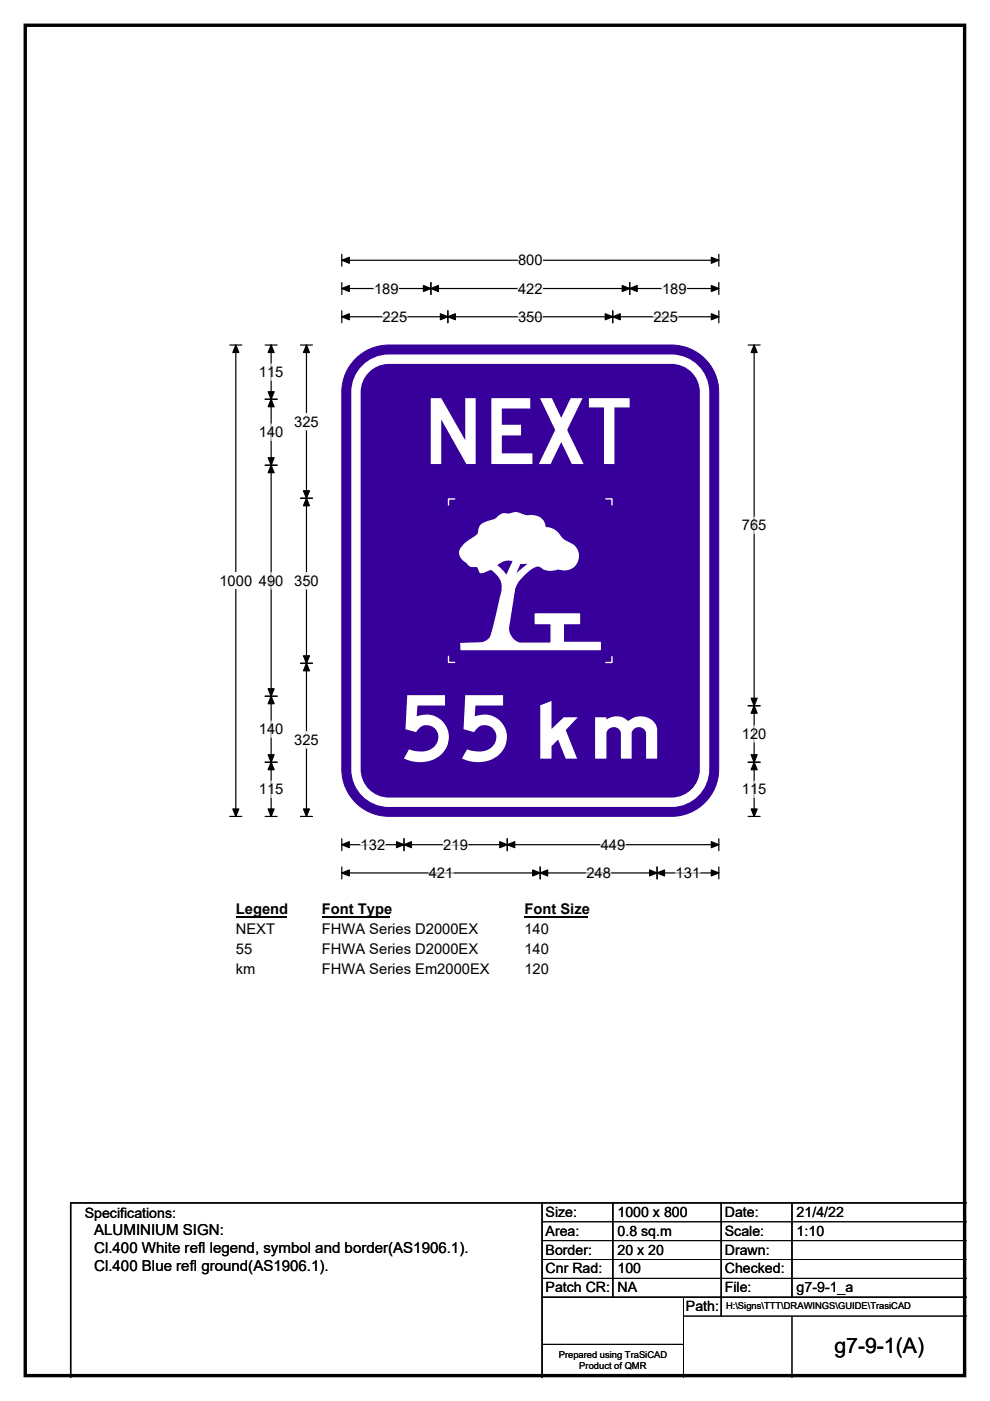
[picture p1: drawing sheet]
<svg xmlns="http://www.w3.org/2000/svg" width="210mm" height="297mm" viewBox="0 0 210 297" stroke-linecap="round" stroke-linejoin="round" font-family="sans-serif">
<path d="M5.4 5.4h199.2v286.3h-199.2z" fill="none" stroke="#000" stroke-width=".72"/>
<path d="M72.5 55.2h80M72.5 53.9v2.6M152.5 53.9v2.6" fill="none" stroke="#000" stroke-width=".25"/>
<path d="M72.5 55.2l1.6-.7v1.3zM150.9 54.5l1.6 .7-1.6 .6z" fill="#000" stroke="#000" stroke-width=".25"/>
<path d="M109.9 53.4h5.2v3.5h-5.2z" fill="#fff"/>
<g fill="none" stroke="#000" stroke-width=".25">
<path d="M72.5 59.9v2.5M91.4 59.9v2.5M133.6 59.9v2.5M152.5 59.9v2.5M48.7 73.2h2.6M50 73.2v99.9M72.5 61.2h80M72.5 65.9v2.5M72.5 67.2h80M95 65.9v2.5M130 65.9v2.5M152.5 65.9v2.5"/>
<path d="M48.7 173.1h2.6M72.5 177.8v2.6M72.5 179.1h80M85.7 177.8v2.6M107.6 177.8v2.6M152.5 177.8v2.6M72.5 183.8v2.6M72.5 185.1h80M114.6 183.8v2.6M139.4 183.8v2.6M152.5 183.8v2.6"/>
</g>
<g fill="#000" stroke="#000" stroke-width=".25">
<path d="M50 73.2l.7 1.5h-1.3zM72.5 61.2l1.6-.7v1.3zM72.5 67.2l1.6-.7v1.3zM91.4 61.2l1.6-.7v1.3zM89.8 60.5l1.6 .7-1.6 .6zM95 67.2l1.6-.7v1.3zM93.4 66.5l1.6 .7-1.6 .6zM128.4 66.5l1.6 .7-1.6 .6zM130 67.2l1.6-.7v1.3zM132 60.5l1.6 .7-1.6 .6zM133.6 61.2l1.5-.7v1.3zM150.9 60.5l1.6 .7-1.6 .6z"/>
<path d="M150.9 66.5l1.6 .7-1.6 .6zM49.4 171.5h1.3l-.7 1.6zM72.5 179.1l1.6-.6v1.2zM85.7 179.1l1.6-.6v1.2zM84.1 178.5l1.6 .6-1.6 .6zM106 178.5l1.6 .6-1.6 .6zM107.6 179.1l1.6-.6v1.2zM150.9 178.5l1.6 .6-1.6 .6zM72.5 185.1l1.6-.7v1.3zM114.6 185.1l1.6-.7v1.3zM113 184.4l1.6 .7-1.6 .6zM137.8 184.4l1.6 .7-1.6 .6z"/>
<path d="M139.4 185.1l1.5-.7v1.3zM150.9 184.4l1.6 .7-1.6 .6z"/>
</g>
<path d="M79.3 61.2h5.2M81.2 67.2h5.2M109.9 61.2h5.2M109.9 67.2h5.2M138.6 67.2h5.2M140.4 61.2h5.2M76.5 179.1h5.2M94 179.1h5.2M127.4 179.1h5.2M90.9 185.1h5.2M124.4 185.1h5.2M143.3 185.1h5.2" fill="none" stroke="#fff" stroke-width=".25"/>
<path d="M46.5 121.4h7v3.5h-7z" fill="#fff"/>
<g fill="none" stroke="#000" stroke-width=".25">
<path d="M56.2 73.2h2.6M57.5 73.2v99.9M63.7 73.2h2.6M65 73.2v99.9M158.7 73.2h2.5M160 73.2v99.9M56.2 84.6h2.6M56.2 98.6h2.6M63.7 105.6h2.6M56.2 147.6h2.6M63.7 140.6h2.6M158.7 149.6h2.5"/>
<path d="M56.2 161.6h2.6M56.2 173.1h2.6M63.7 173.1h2.6M158.7 161.6h2.5M158.7 173.1h2.5"/>
</g>
<g fill="#000" stroke="#000" stroke-width=".25">
<path d="M57.5 73.2l.6 1.5h-1.2zM65 73.2l.6 1.5h-1.2zM160 73.2l.6 1.5h-1.3zM57.5 84.6l.6 1.6h-1.2zM56.9 97h1.2l-.6 1.6zM56.9 83.1h1.2l-.6 1.5zM57.5 98.6l.6 1.6h-1.2zM65 105.6l.6 1.6h-1.2zM64.4 104.1h1.2l-.6 1.5zM56.9 146h1.2l-.6 1.6zM57.5 147.6l.6 1.6h-1.2zM64.4 139h1.2l-.6 1.6z"/>
<path d="M65 140.6l.6 1.6h-1.2zM160 149.6l.6 1.6h-1.3zM159.3 148h1.3l-.6 1.6zM56.9 160h1.2l-.6 1.6zM57.5 161.6l.6 1.6h-1.2zM56.9 171.5h1.2l-.6 1.6zM64.4 171.5h1.2l-.6 1.6zM159.3 160h1.3l-.6 1.6zM160 161.6l.6 1.6h-1.3zM159.3 171.5h1.3l-.6 1.6z"/>
</g>
<path d="M57.5 77.2v3.4M57.5 89.9v3.5M65 87.7v3.4M160 109.6v3.5M57.5 121.4v3.5M65 121.4v3.5M57.5 152.9v3.5M65 155.1v3.5M160 153.9v3.5M57.5 165.6v3.5M160 165.6v3.5" fill="none" stroke="#fff" stroke-width=".25"/>
<path d="M50 191.1h10.8v3.5h-10.8z" fill="#fff"/>
<path d="M50 194.4h10.8" fill="none" stroke="#000" stroke-width=".32"/>
<path d="M68.3 191.1h14.4v3.5h-14.4z" fill="#fff"/>
<path d="M68.3 194.4h14.4" fill="none" stroke="#000" stroke-width=".32"/>
<path d="M111.2 191.1h13.5v3.5h-13.5z" fill="#fff"/>
<path d="M111.2 194.4h13.5" fill="none" stroke="#000" stroke-width=".32"/>
<g fill="#fff">
<path d="M50 195.3h8.3v3.5h-8.3z"/>
<path d="M68.3 195.3h33v3.5h-33z"/>
<path d="M111.2 195.3h5.2v3.5h-5.2z"/>
<path d="M50 199.5h3.5v3.4h-3.5z"/>
<path d="M68.3 199.5h33v3.4h-33z"/>
<path d="M111.2 199.5h5.2v3.4h-5.2z"/>
<path d="M50 203.6h4.2v3.5h-4.2z"/>
<path d="M68.3 203.6h35.4v3.5h-35.4z"/>
<path d="M111.2 203.6h5.2v3.5h-5.2z"/>
</g>
<path d="M75.8 75.7a9.9 9.9 0 0 1 6.7-2.5h60a10 10 0 0 1 9.9 9.9v80a10 10 0 0 1-9.9 10h-60a10 10 0 0 1-10-10v-80a9.9 9.9 0 0 1 3.3-7.4z" fill-rule="evenodd" fill="#37009b" stroke="#37009b" stroke-width=".21"/>
<path d="M77.9 77.9a7 7 0 0 1 4.6-1.7h59.9a7 7 0 0 1 7 6.9v80a7 7 0 0 1-7 7h-59.9a7 7 0 0 1-7-7v-80a7 7 0 0 1 2.4-5.2z" fill="none" stroke="#fff" stroke-width="2"/>
<path d="M102.1 111.3l-.5 1a2.04 2.04 0 0 1-1.4 1.9 5.9 5.9 0 0 0-2.6 2.5v.9l.5 .9 1.6 1.5 .8 .1a.71 .71 0 0 1 1 .5l.3 .6a.8 .8 0 0 0 1.2-.1l1.2-.4 .7 .5a4.4 4.4 0 0 1 1.3 5.5l-1.4 5.9-.9 2.7-.6 .6-1 .4-4.5 .1v1.3h29.5v-1.5h-7.8v-4h3.4v-2h-9.4v2h3.4v4.2h-6.7a3.4 3.4 0 0 1-2.4-3.4l1.4-8.3a5.7 5.7 0 0 1 1.7-2.6l1.9-1.6a1.81 1.81 0 0 1 2.6 .2l1.6 .2 1-.2a5.4 5.4 0 0 0 3.5-.5 3 3 0 0 0 1.1-3 3 3 0 0 0-2.3-2.3l-.8-.5-.7-.7a3.5 3.5 0 0 0-3.2-1.8 2.56 2.56 0 0 0-2.6-2.6l-1.3 .1-1-.3a2.32 2.32 0 0 0-2.2-.2l-.6 .1h-1.4l-1.4 1.1-2.2 .7zM105.2 119.8l1.5 1.3 .7 1.1 1.5-3.3-.8-.2a3.2 3.2 0 0 0-2.1 .6zM110.3 119.4h2l-3.1 2.6z" fill-rule="evenodd" fill="#fff"/>
<path d="M96.4 105.8h-1.3v1.3M102.1 111.3l.8-.5 2.2-.7 1.4-1.1h1.4l.7-.1a2.87 2.87 0 0 1 2.6 .4l.5 .1a4.6 4.6 0 0 1 2.4 .2l.9 .7 .5 .9a.69 .69 0 0 0 1 .8 4.4 4.4 0 0 1 2.7 2.1l.7 .6a3.9 3.9 0 0 1 2.8 2.9 3.1 3.1 0 0 1-4.3 3l-2.1 .3a2.14 2.14 0 0 1-1.5-.7 1.57 1.57 0 0 0-2 .3l-1.9 1.6a5.7 5.7 0 0 0-1.8 2.7l-1.3 8.3a3.4 3.4 0 0 0 2.5 3.3h6.6v-4.2h-3.4v-2h9.4v2h-3.4v4h7.8v1.5h-29.5v-1.3l4.5-.1 1-.4 .6-.6 .6-1.5 1.4-6.1a9.5 9.5 0 0 0 .5-4.3l-.7-1.3-1.5-1.4-.8 .3a1.62 1.62 0 0 1-1.6 .3l-.3-.7a.71 .71 0 0 0-1-.5l-.9-.2-1.6-1.5a1.84 1.84 0 0 1 .3-2.7l.8-.8 1.8-1.2a1.18 1.18 0 0 0 .7-1.2l.2-.7zM105.2 119.8l.8-.5a3.1 3.1 0 0 1 2.1-.6l.8 .2-1.5 3.3-.7-1.1zM110.3 119.4h2l-3.1 2.6zM128.5 105.8h1.3v1.3M95.1 139.1v1.3h1.3M129.8 139.2v1.3h-1.3" fill="none" stroke="#fff" stroke-width=".28"/>
<path d="M115 255v37M130 255v20M153 255v24M168 255v20M205 255h-190v37M115 275h90" fill="none" stroke="#000" stroke-width=".3"/>
<path d="M115 259h90M115 263h90M115 267h90M115 271h90M145 279h60M145 275v17M168 279v13M115 285h30" fill="none" stroke="#000" stroke-width=".21"/>
<g font-size="19.4" fill="#fff">
<text x="89.7" y="98.4">NEXT</text>
<text x="84.3" y="161.4">55</text>
</g>
<text font-size="16.7" fill="#fff" x="112.2" y="160.8">km</text>
<text font-size="4.5" x="177" y="286.9">g7-9-1(A)</text>
<g font-size="3.2">
<text x="20" y="261.9">ALUMINIUM SIGN:</text>
<text x="20" y="265.7">Cl.400 White refl legend, symbol and border(AS1906.1).</text>
<text x="20" y="269.6">Cl.400 Blue refl ground(AS1906.1).</text>
</g>
<g font-size="3.1">
<text x="109.9" y="56.2">800</text>
<text x="79.3" y="62.2">189</text>
<text x="109.9" y="62.2">422</text>
<text x="140.4" y="62.2">189</text>
<text x="81.2" y="68.2">225</text>
<text x="109.9" y="68.2">350</text>
<text x="138.6" y="68.2">225</text>
<text x="54.9" y="79.9">115</text>
<text x="54.9" y="92.7">140</text>
<text x="62.4" y="90.4">325</text>
<text x="157.4" y="112.4">765</text>
<text x="46.5" y="124.2">1000</text>
<text x="54.9" y="124.2">490</text>
<text x="62.4" y="124.2">350</text>
<text x="54.9" y="155.7">140</text>
<text x="62.4" y="157.9">325</text>
<text x="157.4" y="156.7">120</text>
<text x="54.9" y="168.4">115</text>
<text x="157.4" y="168.4">115</text>
<text x="76.5" y="180.1">132</text>
<text x="94" y="180.1">219</text>
<text x="127.4" y="180.1">449</text>
<text x="90.9" y="186.1">421</text>
<text x="124.4" y="186.1">248</text>
<text x="143.3" y="186.1">131</text>
<text x="50" y="193.9">Legend</text>
<text x="68.3" y="193.9">Font Type</text>
<text x="111.2" y="193.9">Font Size</text>
<text x="50" y="198.1">NEXT</text>
<text x="50" y="202.2">55</text>
<text x="68.3" y="198.1">FHWA Series D2000EX</text>
<text x="68.3" y="202.2">FHWA Series D2000EX</text>
<text x="111.2" y="198.1">140</text>
<text x="111.2" y="202.2">140</text>
<text x="50" y="206.4">km</text>
<text x="68.3" y="206.4">FHWA Series Em2000EX</text>
<text x="111.2" y="206.4">120</text>
</g>
<g font-size="3">
<text x="115.7" y="258">Size:</text>
<text x="131" y="258">1000 x 800</text>
<text x="153.7" y="258">Date:</text>
<text x="169" y="258">21/4/22</text>
<text x="18" y="258.2">Specifications:</text>
<text x="115.7" y="262">Area:</text>
<text x="131" y="262">0.8 sq.m</text>
<text x="153.7" y="262">Scale:</text>
<text x="169" y="262">1:10</text>
<text x="115.7" y="266">Border:</text>
<text x="115.7" y="270">Cnr Rad:</text>
<text x="131" y="266">20 x 20</text>
<text x="131" y="270">100</text>
<text x="153.7" y="266">Drawn:</text>
<text x="153.7" y="270">Checked:</text>
<text x="115.7" y="274">Patch CR:</text>
<text x="131" y="274">NA</text>
<text x="153.7" y="274">File:</text>
<text x="169" y="274">g7-9-1_a</text>
<text x="145.5" y="278">Path:</text>
</g>
<g font-size="2">
<text x="154" y="277.6">H:\Signs\TTT\DRAWINGS\GUIDE\TrasiCAD</text>
<text x="118.5" y="287.8">Prepared using TraSiCAD</text>
<text x="122.9" y="290.2">Product of QMR</text>
</g>
</svg>
